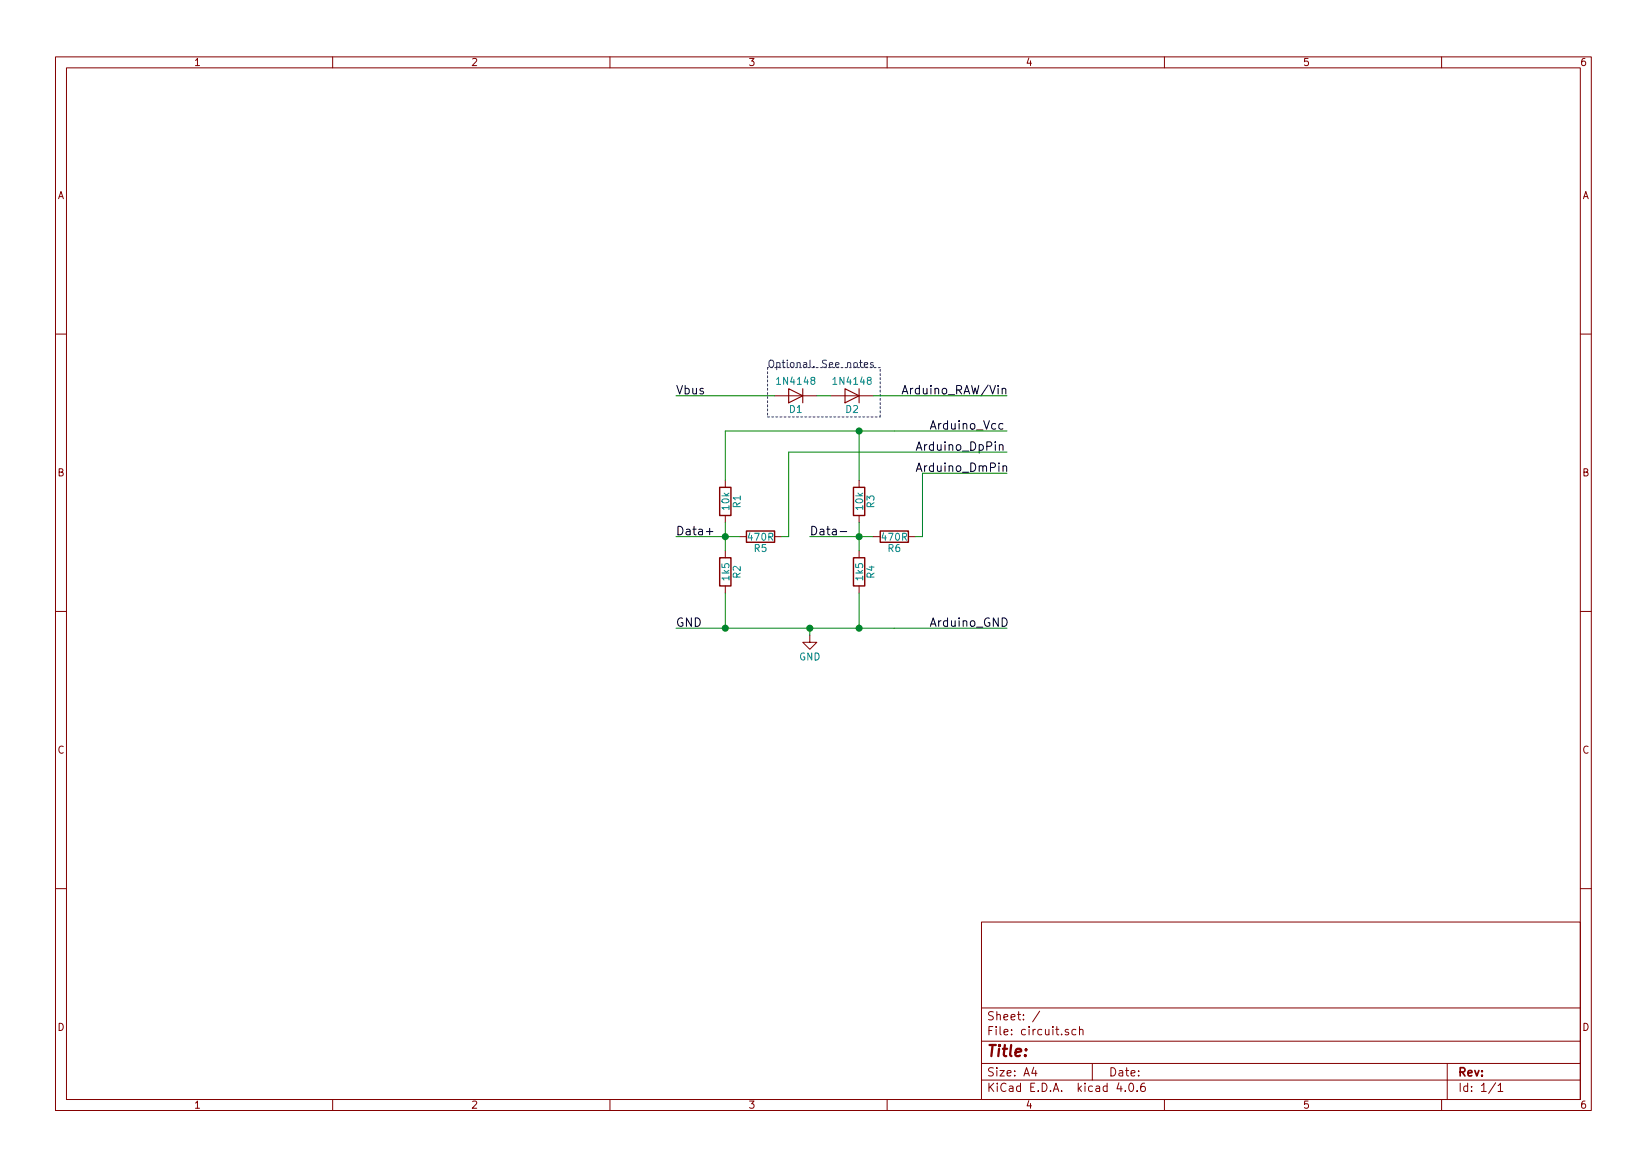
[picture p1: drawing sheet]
EESchema Schematic File Version 2
LIBS:power
LIBS:device
LIBS:transistors
LIBS:conn
LIBS:linear
LIBS:regul
LIBS:74xx
LIBS:cmos4000
LIBS:adc-dac
LIBS:memory
LIBS:xilinx
LIBS:microcontrollers
LIBS:dsp
LIBS:microchip
LIBS:analog_switches
LIBS:motorola
LIBS:texas
LIBS:intel
LIBS:audio
LIBS:interface
LIBS:digital-audio
LIBS:philips
LIBS:display
LIBS:cypress
LIBS:siliconi
LIBS:opto
LIBS:atmel
LIBS:contrib
LIBS:valves
LIBS:circuit-cache
EELAYER 25 0
EELAYER END
$Descr A4 11693 8268
encoding utf-8
Sheet 1 1
Title ""
Date ""
Rev ""
Comp ""
Comment1 ""
Comment2 ""
Comment3 ""
Comment4 ""
$EndDescr
$Comp
L GND #PWR?
U 1 1
P 5750 4500
F 0 "#PWR?" H 5750 4250 50  0001 C CNN
F 1 "GND" H 5750 4350 50  0000 C CNN
F 2 "" H 5750 4500 50  0001 C CNN
F 3 "" H 5750 4500 50  0001 C CNN
	1    5750 4500
	1    0    0    -1  
$EndComp
$Comp
L R R1
U 1 1
P 5150 3550
F 0 "R1" V 5230 3550 50  0000 C CNN
F 1 "10k" V 5150 3550 50  0000 C CNN
F 2 "" V 5080 3550 50  0001 C CNN
F 3 "" H 5150 3550 50  0001 C CNN
	1    5150 3550
	1    0    0    -1  
$EndComp
$Comp
L R R2
U 1 1
P 5150 4050
F 0 "R2" V 5230 4050 50  0000 C CNN
F 1 "1k5" V 5150 4050 50  0000 C CNN
F 2 "" V 5080 4050 50  0001 C CNN
F 3 "" H 5150 4050 50  0001 C CNN
	1    5150 4050
	1    0    0    -1  
$EndComp
$Comp
L R R3
U 1 1
P 6100 3550
F 0 "R3" V 6180 3550 50  0000 C CNN
F 1 "10k" V 6100 3550 50  0000 C CNN
F 2 "" V 6030 3550 50  0001 C CNN
F 3 "" H 6100 3550 50  0001 C CNN
	1    6100 3550
	1    0    0    -1  
$EndComp
$Comp
L R R4
U 1 1
P 6100 4050
F 0 "R4" V 6180 4050 50  0000 C CNN
F 1 "1k5" V 6100 4050 50  0000 C CNN
F 2 "" V 6030 4050 50  0001 C CNN
F 3 "" H 6100 4050 50  0001 C CNN
	1    6100 4050
	1    0    0    -1  
$EndComp
$Comp
L R R5
U 1 1
P 5400 3800
F 0 "R5" V 5480 3800 50  0000 C CNN
F 1 "470R" V 5400 3800 50  0000 C CNN
F 2 "" V 5330 3800 50  0001 C CNN
F 3 "" H 5400 3800 50  0001 C CNN
	1    5400 3800
	0    -1   1    0   
$EndComp
Text Label 4800 3800 0    60   ~ 0
Data+
Text Label 5750 3800 0    60   ~ 0
Data-
Text Label 4800 4450 0    60   ~ 0
GND
Text Label 6500 3200 0    60   ~ 0
Arduino_DpPin
Text Label 6600 3050 0    60   ~ 0
Arduino_Vcc
$Comp
L D D1
U 1 1
P 5650 2800
F 0 "D1" H 5650 2900 50  0000 C CNN
F 1 "1N4148" H 5650 2700 50  0000 C CNN
F 2 "" H 5650 2800 50  0001 C CNN
F 3 "" H 5650 2800 50  0001 C CNN
	1    5650 2800
	-1   0    0    1   
$EndComp
$Comp
L D D2
U 1 1
P 6050 2800
F 0 "D2" H 6050 2900 50  0000 C CNN
F 1 "1N4148" H 6050 2700 50  0000 C CNN
F 2 "" H 6050 2800 50  0001 C CNN
F 3 "" H 6050 2800 50  0001 C CNN
	1    6050 2800
	-1   0    0    1   
$EndComp
Text Label 4800 2800 0    60   ~ 0
Vbus
Text Label 6400 2800 0    60   ~ 0
Arduino_RAW/Vin
Text Notes 5450 2600 0    51   ~ 0
Optional. See notes
Text Label 6600 4450 0    60   ~ 0
Arduino_GND
Text Label 6500 3350 0    60   ~ 0
Arduino_DmPin
Wire Wire Line
	5750 3800 6100 3800
Wire Wire Line
	6100 3800 6200 3800
Connection ~ 5750 4450
Wire Notes Line
	6250 2600 5450 2600
Wire Notes Line
	6250 2950 6250 2600
Wire Notes Line
	5450 2950 6250 2950
Wire Notes Line
	5450 2600 5450 2950
Wire Wire Line
	6200 2800 7150 2800
Wire Wire Line
	5800 2800 5900 2800
Wire Wire Line
	4800 2800 5500 2800
Wire Wire Line
	5150 3050 5150 3400
Wire Wire Line
	6100 4200 6100 4450
Connection ~ 5150 4450
Wire Wire Line
	5150 4200 5150 4450
Wire Wire Line
	4800 4450 5150 4450
Wire Wire Line
	5150 4450 5750 4450
Wire Wire Line
	5750 4450 6100 4450
Wire Wire Line
	6100 4450 6350 4450
Wire Wire Line
	6350 4450 7150 4450
Wire Wire Line
	5750 4450 5750 4500
Wire Wire Line
	6100 3050 6100 3400
Connection ~ 6100 3800
Wire Wire Line
	6100 3700 6100 3800
Wire Wire Line
	6100 3800 6100 3900
Wire Wire Line
	4800 3800 5150 3800
Wire Wire Line
	5150 3800 5250 3800
Connection ~ 5150 3800
Wire Wire Line
	5150 3700 5150 3800
Wire Wire Line
	5150 3800 5150 3900
$Comp
L R R6
U 1 1
P 6350 3800
F 0 "R6" V 6430 3800 50  0000 C CNN
F 1 "470R" V 6350 3800 50  0000 C CNN
F 2 "" V 6280 3800 50  0001 C CNN
F 3 "" H 6350 3800 50  0001 C CNN
	1    6350 3800
	0    -1   1    0   
$EndComp
Wire Wire Line
	6500 3800 6550 3800
Wire Wire Line
	6550 3800 6550 3350
Wire Wire Line
	6550 3350 7150 3350
Wire Wire Line
	5550 3800 5600 3800
Wire Wire Line
	5600 3800 5600 3200
Wire Wire Line
	5600 3200 7150 3200
Wire Wire Line
	6350 3050 7150 3050
Wire Wire Line
	5150 3050 6100 3050
Wire Wire Line
	6100 3050 6350 3050
Connection ~ 6100 3050
Connection ~ 6100 4450
$EndSCHEMATC
